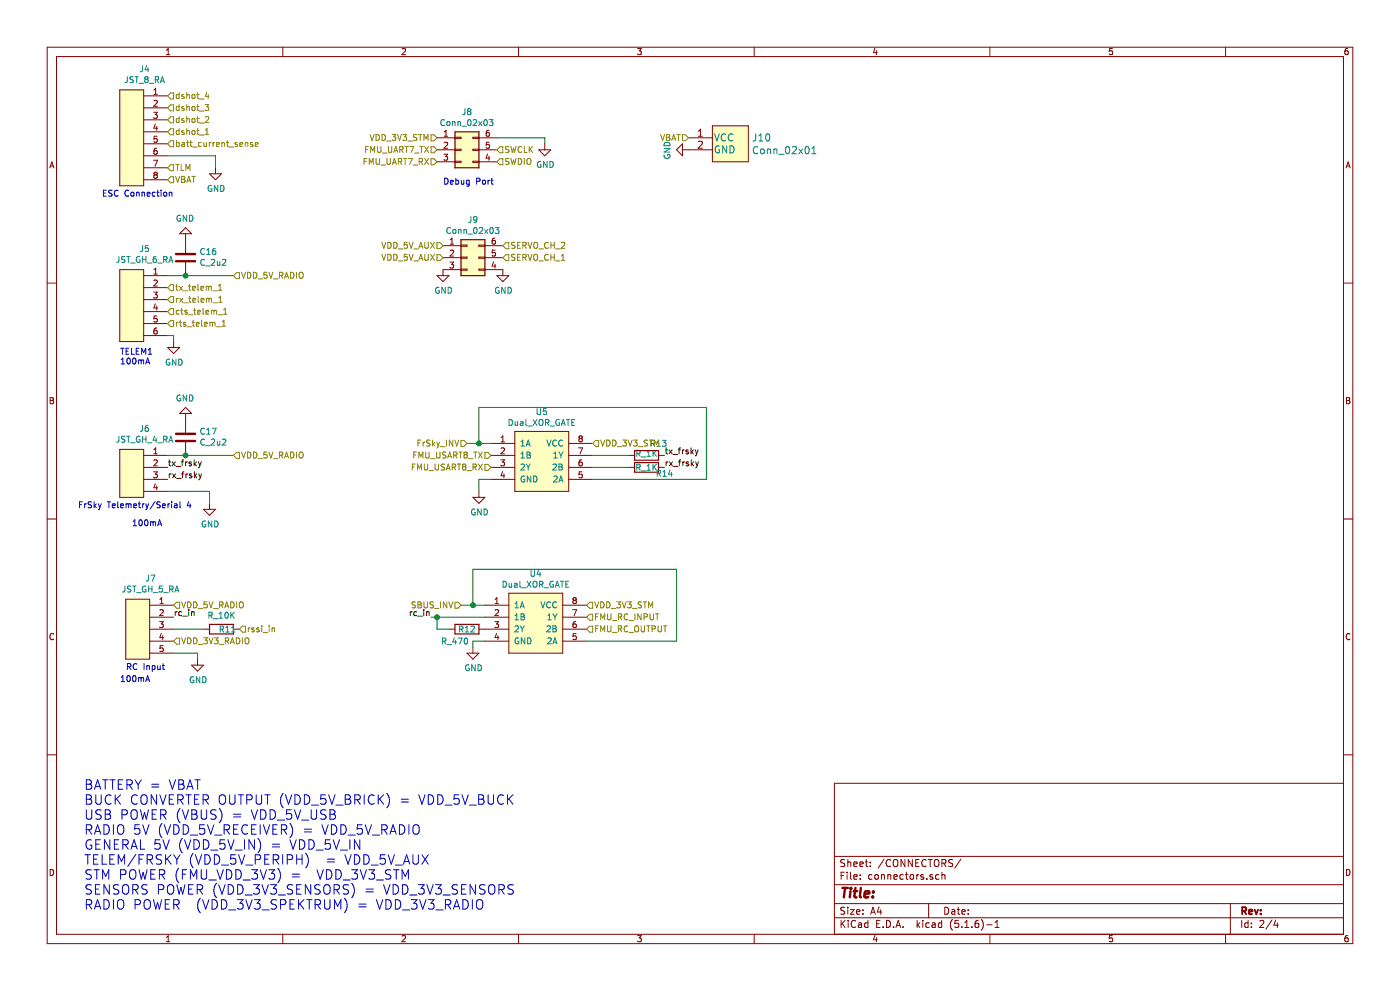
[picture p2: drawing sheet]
EESchema Schematic File Version 4
EELAYER 30 0
EELAYER END
$Descr A4 11693 8268
encoding utf-8
Sheet 2 4
Title ""
Date ""
Rev ""
Comp ""
Comment1 ""
Comment2 ""
Comment3 ""
Comment4 ""
$EndDescr
$Comp
L openDrone_parts:JST_8_RA J4
U 1 1
P 1200 800
F 0 "J4" H 1208 1025 50  0000 C CNN
F 1 "JST_8_RA" H 1208 934 50  0000 C CNN
F 2 "drone_footprints:JST_SM08B-SRSS-TB(LF)(SN)" H 1350 1050 50  0001 C CNN
F 3 "" H 1450 950 50  0001 C CNN
F 4 "455-1808-1-ND" H 1200 1150 50  0001 C CNN "DPN"
	1    1200 800 
	1    0    0    -1  
$EndComp
Wire Wire Line
	1400 1300 1800 1300
Wire Wire Line
	1800 1300 1800 1400
$Comp
L power:GND #PWR020
U 1 1
P 1800 1400
F 0 "#PWR020" H 1800 1150 50  0001 C CNN
F 1 "GND" H 1805 1227 50  0000 C CNN
F 2 "" H 1800 1400 50  0001 C CNN
F 3 "" H 1800 1400 50  0001 C CNN
	1    1800 1400
	1    0    0    -1  
$EndComp
Text Notes 850  1650 0    50   ~ 0
ESC Connection
Text Notes 3700 1550 0    50   ~ 0
Debug Port
Wire Wire Line
	4150 1150 4550 1150
Wire Wire Line
	4550 1150 4550 1200
$Comp
L power:GND #PWR025
U 1 1
P 4550 1200
F 0 "#PWR025" H 4550 950 50  0001 C CNN
F 1 "GND" H 4555 1027 50  0000 C CNN
F 2 "" H 4550 1200 50  0001 C CNN
F 3 "" H 4550 1200 50  0001 C CNN
	1    4550 1200
	1    0    0    -1  
$EndComp
Text HLabel 1400 800  2    50   Input ~ 0
dshot_4
Text HLabel 1400 900  2    50   Input ~ 0
dshot_3
Text HLabel 1400 1000 2    50   Input ~ 0
dshot_2
Text HLabel 1400 1100 2    50   Input ~ 0
dshot_1
Text HLabel 1400 1200 2    50   Input ~ 0
batt_current_sense
Text HLabel 1400 1400 2    50   Input ~ 0
TLM
Text HLabel 1400 1500 2    50   Input ~ 0
VBAT
$Comp
L openDrone_parts:JST_GH_6_RA J5
U 1 1
P 1200 2300
F 0 "J5" H 1208 2525 50  0000 C CNN
F 1 "JST_GH_6_RA" H 1208 2434 50  0000 C CNN
F 2 "drone_footprints:JST_SM06B-GHS-TB(LF)(SN)" H 1350 2550 50  0001 C CNN
F 3 "" H 1450 2450 50  0001 C CNN
F 4 "455-1568-1-ND" H 1200 2650 50  0001 C CNN "DPN"
F 5 "SM06B-GHS-TB(LF)(SN)" H 1200 2750 50  0001 C CNN "MPN"
	1    1200 2300
	1    0    0    -1  
$EndComp
Text Notes 1000 3050 0    50   ~ 0
TELEM1\n100mA
Text HLabel 1400 2400 2    50   Input ~ 0
tx_telem_1
Text HLabel 1400 2500 2    50   Input ~ 0
rx_telem_1
Text HLabel 1400 2600 2    50   Input ~ 0
cts_telem_1
Text HLabel 1400 2700 2    50   Input ~ 0
rts_telem_1
$Comp
L power:GND #PWR015
U 1 1
P 1450 2850
F 0 "#PWR015" H 1450 2600 50  0001 C CNN
F 1 "GND" H 1455 2677 50  0000 C CNN
F 2 "" H 1450 2850 50  0001 C CNN
F 3 "" H 1450 2850 50  0001 C CNN
	1    1450 2850
	1    0    0    -1  
$EndComp
$Comp
L openDrone_parts:JST_GH_4_RA J6
U 1 1
P 1200 3800
F 0 "J6" H 1208 4025 50  0000 C CNN
F 1 "JST_GH_4_RA" H 1208 3934 50  0000 C CNN
F 2 "drone_footprints:JST_SM04B-GHS-TB(LF)(SN)-" H 1350 4050 50  0001 C CNN
F 3 "" H 1450 3950 50  0001 C CNN
F 4 "455-1566-1-ND" H 1200 4150 50  0001 C CNN "DPN"
F 5 "SM04B-GHS-TB(LF)(SN)-" H 1250 4050 50  0001 C CNN "MPN"
	1    1200 3800
	1    0    0    -1  
$EndComp
Text Notes 650  4250 0    50   ~ 0
FrSky Telemetry/Serial 4\n
Wire Wire Line
	1400 4100 1750 4100
Wire Wire Line
	1750 4100 1750 4200
$Comp
L power:GND #PWR019
U 1 1
P 1750 4200
F 0 "#PWR019" H 1750 3950 50  0001 C CNN
F 1 "GND" H 1755 4027 50  0000 C CNN
F 2 "" H 1750 4200 50  0001 C CNN
F 3 "" H 1750 4200 50  0001 C CNN
	1    1750 4200
	1    0    0    -1  
$EndComp
$Comp
L openDrone_parts:JST_GH_5_RA J7
U 1 1
P 1250 5050
F 0 "J7" H 1258 5275 50  0000 C CNN
F 1 "JST_GH_5_RA" H 1258 5184 50  0000 C CNN
F 2 "drone_footprints:SM05B-GHS-TBLFSN" H 1400 5300 50  0001 C CNN
F 3 "" H 1500 5200 50  0001 C CNN
F 4 "455-1567-1-ND" H 1250 5400 50  0001 C CNN "DPN"
F 5 "SM05B-GHS-TB(LF)(SN)" H 1250 5500 50  0001 C CNN "MPN"
	1    1250 5050
	1    0    0    -1  
$EndComp
Text Notes 1050 5600 0    50   ~ 0
RC Input
Wire Wire Line
	1450 5450 1650 5450
Wire Wire Line
	1650 5450 1650 5500
$Comp
L power:GND #PWR018
U 1 1
P 1650 5500
F 0 "#PWR018" H 1650 5250 50  0001 C CNN
F 1 "GND" H 1655 5327 50  0000 C CNN
F 2 "" H 1650 5500 50  0001 C CNN
F 3 "" H 1650 5500 50  0001 C CNN
	1    1650 5500
	1    0    0    -1  
$EndComp
Text HLabel 2000 5250 2    50   Input ~ 0
rssi_in
Wire Wire Line
	1400 2300 1550 2300
$Comp
L openDrone_parts:C_2u2 C16
U 1 1
P 1550 2150
F 0 "C16" H 1435 2104 50  0000 R CNN
F 1 "C_2u2" H 1435 2195 50  0000 R CNN
F 2 "Capacitors_SMD:C_0805" H 1588 2000 50  0001 C CNN
F 3 "" H 1575 2250 50  0001 C CNN
F 4 "445-13254-1-ND" H 1550 2150 60  0001 C CNN "DPN"
	1    1550 2150
	-1   0    0    1   
$EndComp
Wire Wire Line
	1400 3800 1550 3800
$Comp
L openDrone_parts:C_2u2 C17
U 1 1
P 1550 3650
F 0 "C17" H 1435 3604 50  0000 R CNN
F 1 "C_2u2" H 1435 3695 50  0000 R CNN
F 2 "Capacitors_SMD:C_0805" H 1588 3500 50  0001 C CNN
F 3 "" H 1575 3750 50  0001 C CNN
F 4 "445-13254-1-ND" H 1550 3650 60  0001 C CNN "DPN"
	1    1550 3650
	-1   0    0    1   
$EndComp
Wire Wire Line
	1400 2800 1450 2800
Wire Wire Line
	1450 2800 1450 2850
$Comp
L openDrone_parts:R_10K R11
U 1 1
P 1850 5250
F 0 "R11" H 1900 5250 50  0000 C CNN
F 1 "R_10K" H 1850 5366 50  0000 C CNN
F 2 "Resistors_SMD:R_0805" H 1050 5400 50  0001 C CNN
F 3 "" H 1550 5750 50  0001 C CNN
F 4 "311-10.0KCRCT-ND" H 1200 5500 60  0001 C CNN "DPN"
	1    1850 5250
	1    0    0    -1  
$EndComp
Wire Wire Line
	1450 5250 1700 5250
$Comp
L openDrone_parts:Conn_02x03 J8
U 1 1
P 3850 1250
F 0 "J8" H 3900 1567 50  0000 C CNN
F 1 "Conn_02x03" H 3900 1476 50  0000 C CNN
F 2 "drone_footprints:TSW-103-07-F-D" H 4650 1450 50  0001 C CNN
F 3 "~" H 3850 1250 50  0001 C CNN
	1    3850 1250
	1    0    0    -1  
$EndComp
Text HLabel 3650 1350 0    50   Input ~ 0
FMU_UART7_RX
Text HLabel 3650 1250 0    50   Input ~ 0
FMU_UART7_TX
Text HLabel 4150 1250 2    50   Input ~ 0
SWCLK
Text HLabel 4150 1350 2    50   Input ~ 0
SWDIO
Text Label 1400 3900 0    50   ~ 0
tx_frsky
Text Label 1400 4000 0    50   ~ 0
rx_frsky
Text HLabel 4100 3800 0    50   Input ~ 0
FMU_USART8_TX
Text HLabel 4100 3900 0    50   Input ~ 0
FMU_USART8_RX
$Comp
L power:GND #PWR017
U 1 1
P 1550 3500
F 0 "#PWR017" H 1550 3250 50  0001 C CNN
F 1 "GND" H 1555 3327 50  0000 C CNN
F 2 "" H 1550 3500 50  0001 C CNN
F 3 "" H 1550 3500 50  0001 C CNN
	1    1550 3500
	-1   0    0    1   
$EndComp
$Comp
L power:GND #PWR016
U 1 1
P 1550 2000
F 0 "#PWR016" H 1550 1750 50  0001 C CNN
F 1 "GND" H 1555 1827 50  0000 C CNN
F 2 "" H 1550 2000 50  0001 C CNN
F 3 "" H 1550 2000 50  0001 C CNN
	1    1550 2000
	-1   0    0    1   
$EndComp
$Comp
L openDrone_parts:Dual_XOR_GATE U5
U 1 1
P 4300 3700
F 0 "U5" H 4525 3965 50  0000 C CNN
F 1 "Dual_XOR_GATE" H 4525 3874 50  0000 C CNN
F 2 "Housings_SSOP:TSSOP-8_3x3mm_Pitch0.65mm" H 5100 4150 50  0001 C CNN
F 3 "" H 4300 3700 50  0001 C CNN
F 4 "1727-5995-1-ND" H 4550 4050 50  0001 C CNN "DPN"
F 5 "74LVC2G86DP,125" H 4500 3950 50  0001 C CNN "MPN"
	1    4300 3700
	1    0    0    -1  
$EndComp
$Comp
L openDrone_parts:R_1K R13
U 1 1
P 5400 3800
F 0 "R13" H 5500 3900 50  0000 C CNN
F 1 "R_1K" H 5400 3700 50  0000 C CNN
F 2 "Resistors_SMD:R_0805" H 4600 3950 50  0001 C CNN
F 3 "" H 5100 4300 50  0001 C CNN
F 4 "311-1.0KARCT-ND" H 4750 4050 60  0001 C CNN "DPN"
	1    5400 3800
	1    0    0    -1  
$EndComp
$Comp
L openDrone_parts:R_1K R14
U 1 1
P 5400 3900
F 0 "R14" H 5550 3850 50  0000 C CNN
F 1 "R_1K" H 5400 4016 50  0000 C CNN
F 2 "Resistors_SMD:R_0805" H 4600 4050 50  0001 C CNN
F 3 "" H 5100 4400 50  0001 C CNN
F 4 "311-1.0KARCT-ND" H 4750 4150 60  0001 C CNN "DPN"
	1    5400 3900
	1    0    0    -1  
$EndComp
Wire Wire Line
	5250 3800 4950 3800
Wire Wire Line
	4950 3900 5250 3900
Text Label 5550 3900 0    50   ~ 0
rx_frsky
Text Label 5550 3800 0    50   ~ 0
tx_frsky
$Comp
L power:GND #PWR023
U 1 1
P 4000 4100
F 0 "#PWR023" H 4000 3850 50  0001 C CNN
F 1 "GND" H 4005 3927 50  0000 C CNN
F 2 "" H 4000 4100 50  0001 C CNN
F 3 "" H 4000 4100 50  0001 C CNN
	1    4000 4100
	1    0    0    -1  
$EndComp
Wire Wire Line
	4100 4000 4000 4000
Wire Wire Line
	4000 4000 4000 4100
Text HLabel 3900 3700 0    50   Input ~ 0
FrSky_INV
Wire Wire Line
	3900 3700 4000 3700
Wire Wire Line
	4000 3700 4000 3400
Wire Wire Line
	4000 3400 5900 3400
Wire Wire Line
	5900 3400 5900 4000
Wire Wire Line
	5900 4000 4950 4000
Connection ~ 4000 3700
Wire Wire Line
	4000 3700 4100 3700
$Comp
L openDrone_parts:Dual_XOR_GATE U4
U 1 1
P 4250 5050
F 0 "U4" H 4475 5315 50  0000 C CNN
F 1 "Dual_XOR_GATE" H 4475 5224 50  0000 C CNN
F 2 "Housings_SSOP:TSSOP-8_3x3mm_Pitch0.65mm" H 5050 5500 50  0001 C CNN
F 3 "" H 4250 5050 50  0001 C CNN
F 4 "1727-5995-1-ND" H 4500 5400 50  0001 C CNN "DPN"
F 5 "74LVC2G86DP,125" H 4450 5300 50  0001 C CNN "MPN"
	1    4250 5050
	1    0    0    -1  
$EndComp
Wire Wire Line
	1950 3800 1550 3800
Connection ~ 1550 3800
Text HLabel 1950 2300 2    50   Input ~ 0
VDD_5V_RADIO
Wire Wire Line
	1950 2300 1550 2300
Connection ~ 1550 2300
Text HLabel 1450 5050 2    50   Input ~ 0
VDD_5V_RADIO
$Comp
L power:GND #PWR022
U 1 1
P 3950 5400
F 0 "#PWR022" H 3950 5150 50  0001 C CNN
F 1 "GND" H 3955 5227 50  0000 C CNN
F 2 "" H 3950 5400 50  0001 C CNN
F 3 "" H 3950 5400 50  0001 C CNN
	1    3950 5400
	1    0    0    -1  
$EndComp
Wire Wire Line
	4050 5350 3950 5350
Wire Wire Line
	3950 5350 3950 5400
Text HLabel 4900 5250 2    50   Input ~ 0
FMU_RC_OUTPUT
Text HLabel 4900 5150 2    50   Input ~ 0
FMU_RC_INPUT
Text HLabel 3850 5050 0    50   Input ~ 0
SBUS_INV
Wire Wire Line
	3850 5050 3950 5050
Wire Wire Line
	3950 5050 3950 4750
Wire Wire Line
	3950 4750 5650 4750
Wire Wire Line
	5650 4750 5650 5350
Wire Wire Line
	5650 5350 4900 5350
Connection ~ 3950 5050
Wire Wire Line
	3950 5050 4050 5050
$Comp
L openDrone_parts:R_470 R12
U 1 1
P 3900 5250
F 0 "R12" H 3900 5250 50  0000 C CNN
F 1 "R_470" H 3800 5150 50  0000 C CNN
F 2 "Resistors_SMD:R_0805" H 3100 5400 50  0001 C CNN
F 3 "" H 3600 5750 50  0001 C CNN
F 4 "A129745CT-ND" H 3250 5500 60  0001 C CNN "DPN"
	1    3900 5250
	1    0    0    -1  
$EndComp
Wire Wire Line
	3600 5150 3650 5150
Wire Wire Line
	3750 5250 3650 5250
Wire Wire Line
	3650 5250 3650 5150
Connection ~ 3650 5150
Wire Wire Line
	3650 5150 4050 5150
Text Label 1450 5150 0    50   ~ 0
rc_in
Text Label 3600 5150 2    50   ~ 0
rc_in
Text Notes 1100 4400 0    50   ~ 0
100mA
Text Notes 1000 5700 0    50   ~ 0
100mA
$Comp
L openDrone_parts:Conn_02x03 J9
U 1 1
P 3900 2150
F 0 "J9" H 3950 2467 50  0000 C CNN
F 1 "Conn_02x03" H 3950 2376 50  0000 C CNN
F 2 "drone_footprints:TSW-103-07-F-D" H 4700 2350 50  0001 C CNN
F 3 "~" H 3900 2150 50  0001 C CNN
	1    3900 2150
	1    0    0    -1  
$EndComp
$Comp
L power:GND #PWR021
U 1 1
P 3700 2250
F 0 "#PWR021" H 3700 2000 50  0001 C CNN
F 1 "GND" H 3705 2077 50  0000 C CNN
F 2 "" H 3700 2250 50  0001 C CNN
F 3 "" H 3700 2250 50  0001 C CNN
	1    3700 2250
	1    0    0    -1  
$EndComp
$Comp
L power:GND #PWR024
U 1 1
P 4200 2250
F 0 "#PWR024" H 4200 2000 50  0001 C CNN
F 1 "GND" H 4205 2077 50  0000 C CNN
F 2 "" H 4200 2250 50  0001 C CNN
F 3 "" H 4200 2250 50  0001 C CNN
	1    4200 2250
	1    0    0    -1  
$EndComp
Text HLabel 3700 2150 0    50   Input ~ 0
VDD_5V_AUX
Text HLabel 4200 2150 2    50   Input ~ 0
VDD_5V_AUX
Text HLabel 3700 2050 0    50   Input ~ 0
SERVO_CH_1
Text HLabel 4200 2050 2    50   Input ~ 0
SERVO_CH_2
Text Notes 700  7600 0    79   ~ 0
BATTERY = VBAT\nBUCK CONVERTER OUTPUT (VDD_5V_BRICK) = VDD_5V_BUCK\nUSB POWER (VBUS) = VDD_5V_USB\nRADIO 5V (VDD_5V_RECEIVER) = VDD_5V_RADIO\nGENERAL 5V (VDD_5V_IN) = VDD_5V_IN\nTELEM/FRSKY (VDD_5V_PERIPH)  = VDD_5V_AUX\nSTM POWER (FMU_VDD_3V3) =  VDD_3V3_STM\nSENSORS POWER (VDD_3V3_SENSORS) = VDD_3V3_SENSORS\nRADIO POWER  (VDD_3V3_SPEKTRUM) = VDD_3V3_RADIO\n
Text HLabel 1950 3800 2    50   Input ~ 0
VDD_5V_RADIO
Text HLabel 1450 5350 2    50   Input ~ 0
VDD_3V3_RADIO
Text HLabel 4950 3700 2    50   Input ~ 0
VDD_3V3_STM
Text HLabel 4900 5050 2    50   Input ~ 0
VDD_3V3_STM
Text HLabel 3650 1150 0    50   Input ~ 0
VDD_3V3_STM
$EndSCHEMATC
